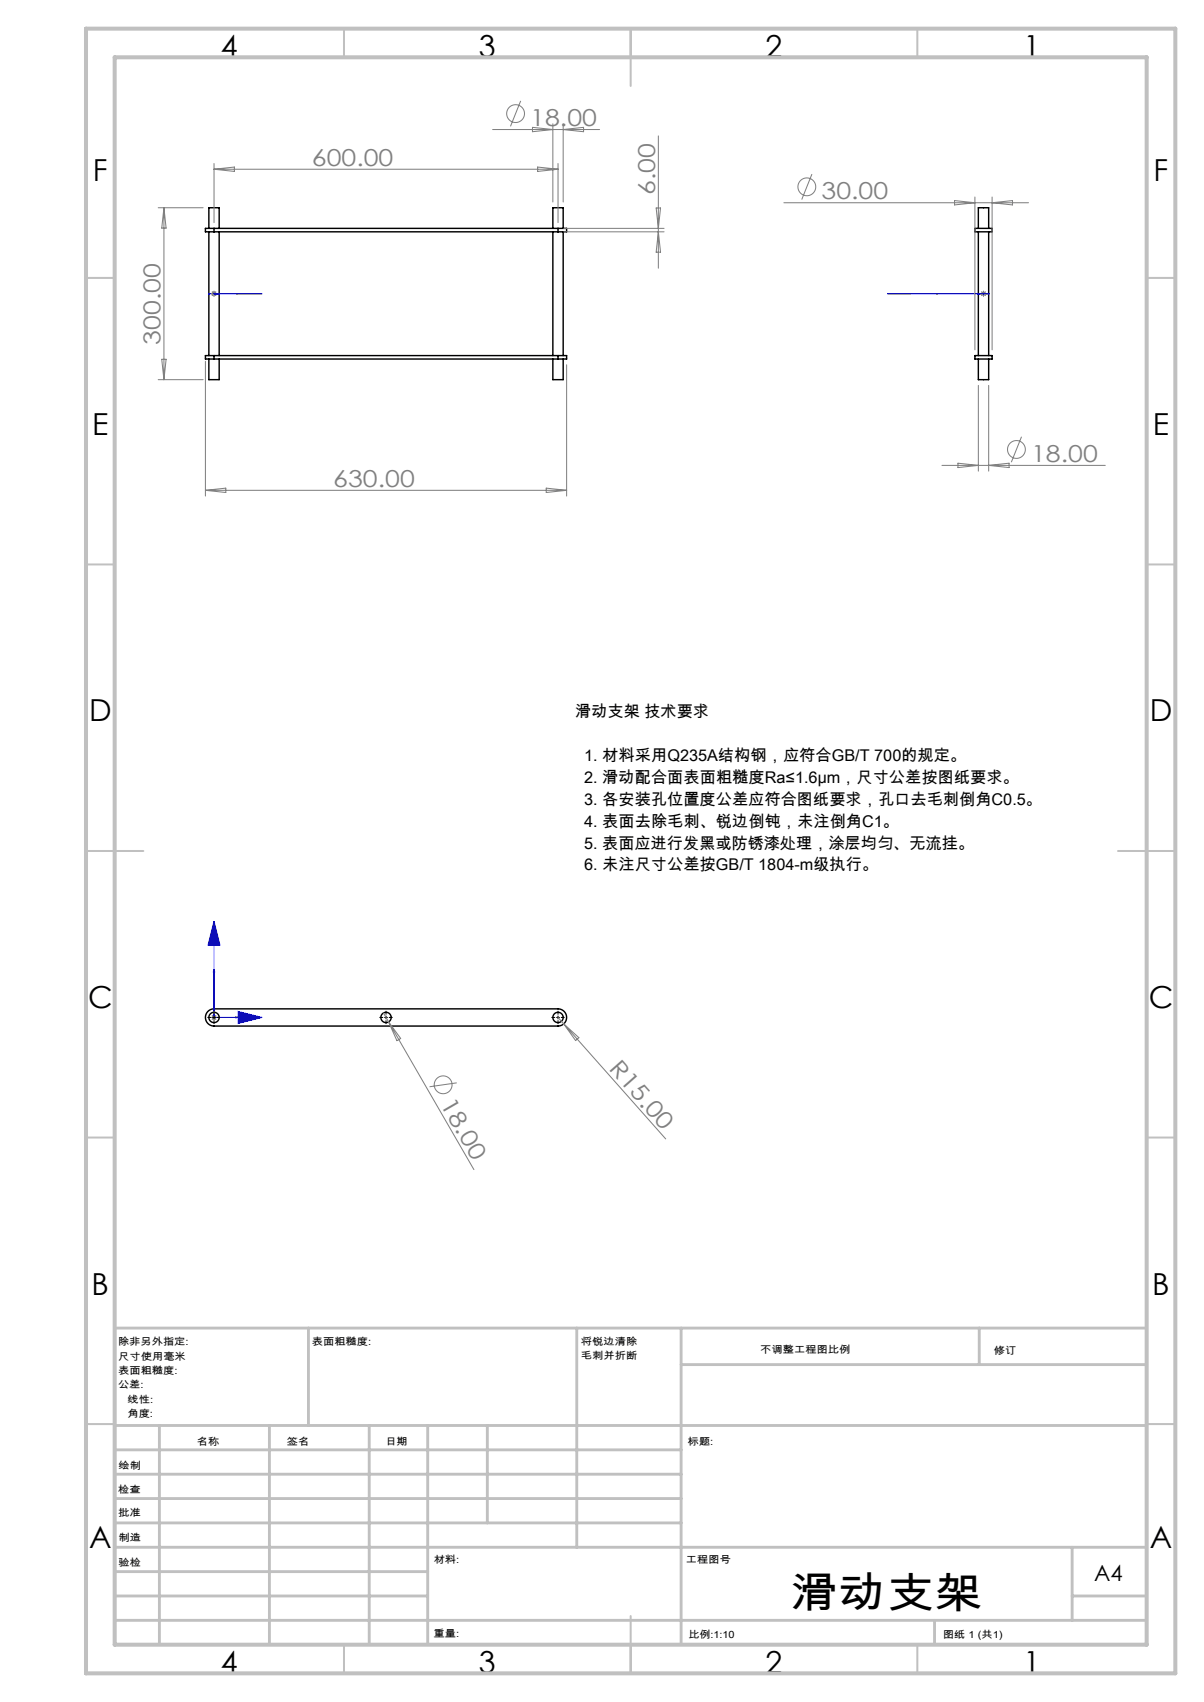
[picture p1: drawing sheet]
<svg xmlns="http://www.w3.org/2000/svg" width="210mm" height="297mm" viewBox="0 0 210 297" stroke-linecap="round" stroke-linejoin="round" font-family="sans-serif">
<g fill="none" stroke="#000" stroke-width=".25">
<path d="M36.4 39.9v-3.6h1.8v3.6M37.3 39.9h-1.5v.6h1.5M37.3 39.9v.6M37.3 39.9h60M96.4 39.9v-3.6h1.8v3.6M97.3 39.9h1.5v.6h-1.5M97.3 39.9v.6M170 39.9h3v.6h-3zM170.6 39.9v-3.6h1.8v3.6M36.4 40.5v21.6M37.3 40.5h60M38.2 40.5v21.6"/>
<path d="M96.4 40.5v21.6M98.2 40.5v21.6M170.6 40.5v21.6M172.4 40.5v21.6M36.4 62.7v3.6h1.8v-3.6M37.3 62.1h-1.5v.6h1.5M37.3 62.1v.6M37.3 62.7h60M37.3 62.1h60M96.4 62.7v3.6h1.8v-3.6M97.3 62.1h1.5v.6h-1.5M97.3 62.1v.6"/>
<path d="M170 62.1h3v.6h-3zM170.6 62.7v3.6h1.8v-3.6M36.3 176.5l.3-.3 .7-.2h60a1.5 1.5 0 0 1 1.5 1.5 1.5 1.5 0 0 1-1.5 1.5h-60a1.5 1.5 0 0 1-1.4-.9 1.5 1.5 0 0 1 .4-1.6z"/>
<circle cx="37.3" cy="177.5" r=".9"/>
<circle cx="67.3" cy="177.5" r=".9"/>
<circle cx="97.3" cy="177.5" r=".9"/>
</g>
<g fill="none" stroke="#808080" stroke-width=".18">
<path d="M90.8 17.6l-1.8 4.4M27.6 36.3h7.8M28.6 36.3v30M28.6 36.3l.4 3.5h-.8zM37.3 28.5v10.4M37.3 29.5h60M37.3 29.5l3.6-.3v.7zM85.9 22.6h18.7M92.9 22.2l3.5 .4-3.5 .4zM93.8 29.2l3.5 .3-3.5 .4zM96.4 21.6v13.7M97.3 28.5v10.4"/>
<path d="M98.2 21.6v13.7M98.2 22.6l3.6-.4v.8zM98.3 39.9h17.5M114.4 36.3h.8l-.4 3.6zM114.8 23.7v23.1M136.7 35.4h42.7M141.6 30.4l-1.8 4.4M166.5 35l3.5 .4-3.5 .4zM170 34.4v26.7M173 34.4v26.7M173 35.4l3.6-.4v.8zM36.8 51.3h1"/>
<path d="M37 50.9l.7 .7M37.3 50.8v1M37.7 50.9l-.7 .7M98.3 40.5h17.5M114.8 40.5l.4 3.5h-.8zM171 51.3h1M171.2 50.9l.7 .7M171.5 50.8v1M171.9 50.9l-.7 .7M27.6 66.3h7.8M28.2 62.7h.8l-.4 3.6zM35.8 63.1v23.5"/>
<path d="M98.8 63.7v22.9M170.6 67.3v14.9M172.4 67.3v14.9M178.2 76.2l-1.8 4.5M35.8 85.6h63M35.8 85.6l3.6-.4v.7zM95.3 85.2l3.5 .4-3.5 .3zM164.3 81.2h28.5M167.1 80.8l3.5 .4-3.5 .4zM172.4 81.2l3.6-.4v.8zM36.8 177.5h1M37 177.2l.7 .7"/>
<path d="M37.3 177v1M37.7 177.2l-.7 .7M66.9 176.8l15.8 27.3M67.8 178.3l2.1 2.9-.7 .4zM97.3 177.5l18.8 21.2M98.3 178.7l2.7 2.4-.6 .5zM79.7 189l-4.8 .6"/>
<circle cx="89.9" cy="19.8" r="1.56"/>
<circle cx="140.7" cy="32.6" r="1.56"/>
<circle cx="177.3" cy="78.4" r="1.56"/>
<circle cx="77.3" cy="189.3" r="1.56"/>
</g>
<g fill="none" stroke="#00f" stroke-width=".18">
<path d="M36.3 51.3h2.1zM37.2 51.3h.2zM37.3 51.3h.1M37.3 51.3h8.4M41.1 51.3h.4zM41.5 51.3h4.2zM154.8 51.3h4.1zM154.8 51.3h16.7M163.1 51.3h.5zM170.5 51.3h2.1zM171.4 51.3h.2zM171.5 51.3h.1"/>
<path d="M37.3 169.2l.1 .4h-.2zM37.3 160.8l1.1 4.2h-2.1zM37.3 160.8v16.7h8.4M41.1 177.4l.4 .1-.4 .2zM41.5 176.5l4.2 1-4.2 1.1z"/>
</g>
<path d="M36.8 177.5h-.6M37.3 177v-.6M37.3 178v.7M37.8 177.5h.7M66.8 177.5h-.6M67.3 177v-.6M67.3 178v.7M67.8 177.5h.7M96.8 177.5h-.6M97.3 177v-.6M97.3 178v.7M97.8 177.5h.7" fill="none" stroke="#000" stroke-width=".18" stroke-dasharray="15.2 1.3 1.3 1.3" stroke-linecap="butt"/>
<g fill="none" stroke="#c0c0c0" stroke-width=".35">
<path d="M60 5v5M110 5v10M160 5v5M15 48.5h5M200 48.5h5M15 98.5h5M200 98.5h5M15 148.5h10M195 148.5h10M15 198.5h5M200 198.5h5M15 248.5h5"/>
<path d="M200 248.5h5M60 287v5M110 282v10M160 287v5"/>
</g>
<g fill="none" stroke="#c0c0c0" stroke-width=".5">
<path d="M53.8 231.8v17M100.6 231.8v38.2M118.8 231.8v55.2M118.8 238.1h81.2M170.8 231.8v6.3M200 231.8h-180v55.2M20 248.8h180M20 257.3h98.8M20 253h98.8M27.8 248.8v38.2M47 248.8v38.2M64.4 248.8v38.2"/>
<path d="M74.6 248.8v38.2M85 248.8v17M20 265.8h98.8M20 261.5h98.8M20 278.5h54.6M20 274.3h54.6M20 270h180M187 278.5h13M187 270v12.8M20 282.8h180M163 282.8v4.2"/>
</g>
<path d="M15 5h190v287h-190zM20 10h180v277h-180z" fill="none" stroke="#c0c0c0" stroke-width=".7"/>
<path d="M37.1 177.5h.5M37.3 177.3v.5M67.1 177.5h.5M67.3 177.3v.5M97.1 177.5h.5M97.3 177.3v.5" fill="none" stroke="#000" stroke-width=".18"/>
<g fill="#00f">
<path d="M41.1 51.3h.4zM37.2 51.3h.2z"/>
<path d="M41.5 51.3h4.2zM36.3 51.3h2.1zM41.1 177.4l.4 .1-.4 .2zM37.3 169.2l.1 .4h-.2zM170.5 51.3h2.1zM154.8 51.3h4.1z"/>
<path d="M41.5 176.5l4.2 1-4.2 1.1zM37.3 160.8l1.1 4.2h-2.1zM171.4 51.3h.2zM163.1 51.3h.5z"/>
</g>
<text font-size="7.4" x="137.9" y="280.5">滑动支架</text>
<g font-size="5.3">
<text x="38.5" y="9.9">4</text>
<text x="83.5" y="9.9">3</text>
<text x="133.5" y="9.9">2</text>
<text x="178.5" y="9.9">1</text>
<text x="16.2" y="31.6">F</text>
<text x="201.2" y="31.6">F</text>
<text x="16.1" y="75.9">E</text>
<text x="201.1" y="75.9">E</text>
<text x="15.5" y="125.9">D</text>
<text x="200.5" y="125.9">D</text>
<text x="15.4" y="175.9">C</text>
<text x="200.4" y="175.9">C</text>
<text x="16" y="225.9">B</text>
<text x="201" y="225.9">B</text>
<text x="15.5" y="270.1">A</text>
<text x="200.5" y="270.1">A</text>
<text x="38.5" y="291.9">4</text>
<text x="83.5" y="291.9">3</text>
<text x="133.5" y="291.9">2</text>
<text x="178.5" y="291.9">1</text>
</g>
<g font-size="4.1" fill="#808080">
<text x="92.5" y="22">18.00</text>
<text x="54.4" y="29">600.00</text>
<text x="114.3" y="34.1" transform="rotate(-90 114.3 34.1)">6.00</text>
<text x="143.3" y="34.8">30.00</text>
<text x="28" y="60.1" transform="rotate(-90 28 60.1)">300.00</text>
<text x="179.9" y="80.6">18.00</text>
<text x="58.1" y="85">630.00</text>
<text x="106.1" y="186.6" transform="rotate(48 106.1 186.6)">R15.00</text>
<text x="76.7" y="192.6" transform="rotate(60 76.7 192.6)">18.00</text>
</g>
<text font-size="3.9" x="190.9" y="275.8">A4</text>
<g font-size="2.8">
<text x="100.3" y="125.1">滑动支架 技术要求</text>
<text x="101.9" y="136.6">2. 滑动配合面表面粗糙度Ra≤1.6μm，尺寸公差按图纸要求。</text>
<text x="101.9" y="132.8">1. 材料采用Q235A结构钢，应符合GB/T 700的规定。</text>
<text x="101.9" y="140.4">3. 各安装孔位置度公差应符合图纸要求，孔口去毛刺倒角C0.5。</text>
<text x="101.9" y="148.1">5. 表面应进行发黑或防锈漆处理，涂层均匀、无流挂。</text>
<text x="101.9" y="144.3">4. 表面去除毛刺、锐边倒钝，未注倒角C1。</text>
<text x="101.9" y="151.9">6. 未注尺寸公差按GB/T 1804-m级执行。</text>
</g>
<g font-size="1.7">
<text x="20.6" y="234.8">除非另外指定:</text>
<text x="20.6" y="237.3">尺寸使用毫米</text>
<text x="20.6" y="239.8">表面粗糙度:</text>
<text x="54.4" y="234.8">表面粗糙度:</text>
<text x="101.3" y="234.7">将锐边清除</text>
<text x="101.3" y="237.2">毛刺并折断</text>
<text x="132.6" y="236.2">不调整工程图比例</text>
<text x="173.3" y="236.4">修订</text>
<text x="20.6" y="242.3">公差:</text>
<text x="22.2" y="244.8">线性:</text>
<text x="22.2" y="247.3">角度:</text>
<text x="20.7" y="256.3">绘制</text>
<text x="34.3" y="252.2">名称</text>
<text x="50" y="252.1">签名</text>
<text x="67.2" y="252.1">日期</text>
<text x="120" y="252.1">标题:</text>
<text x="20.6" y="260.5">检查</text>
<text x="20.6" y="264.5">批准</text>
<text x="20.7" y="269">制造</text>
<text x="20.7" y="273.3">验检</text>
<text x="75.6" y="272.7">材料:</text>
<text x="119.6" y="272.7">工程图号</text>
<text x="75.6" y="285.7">重量:</text>
<text x="120.1" y="285.8">比例:1:10</text>
<text x="164.5" y="285.8">图纸 1 (共1)</text>
</g>
</svg>
